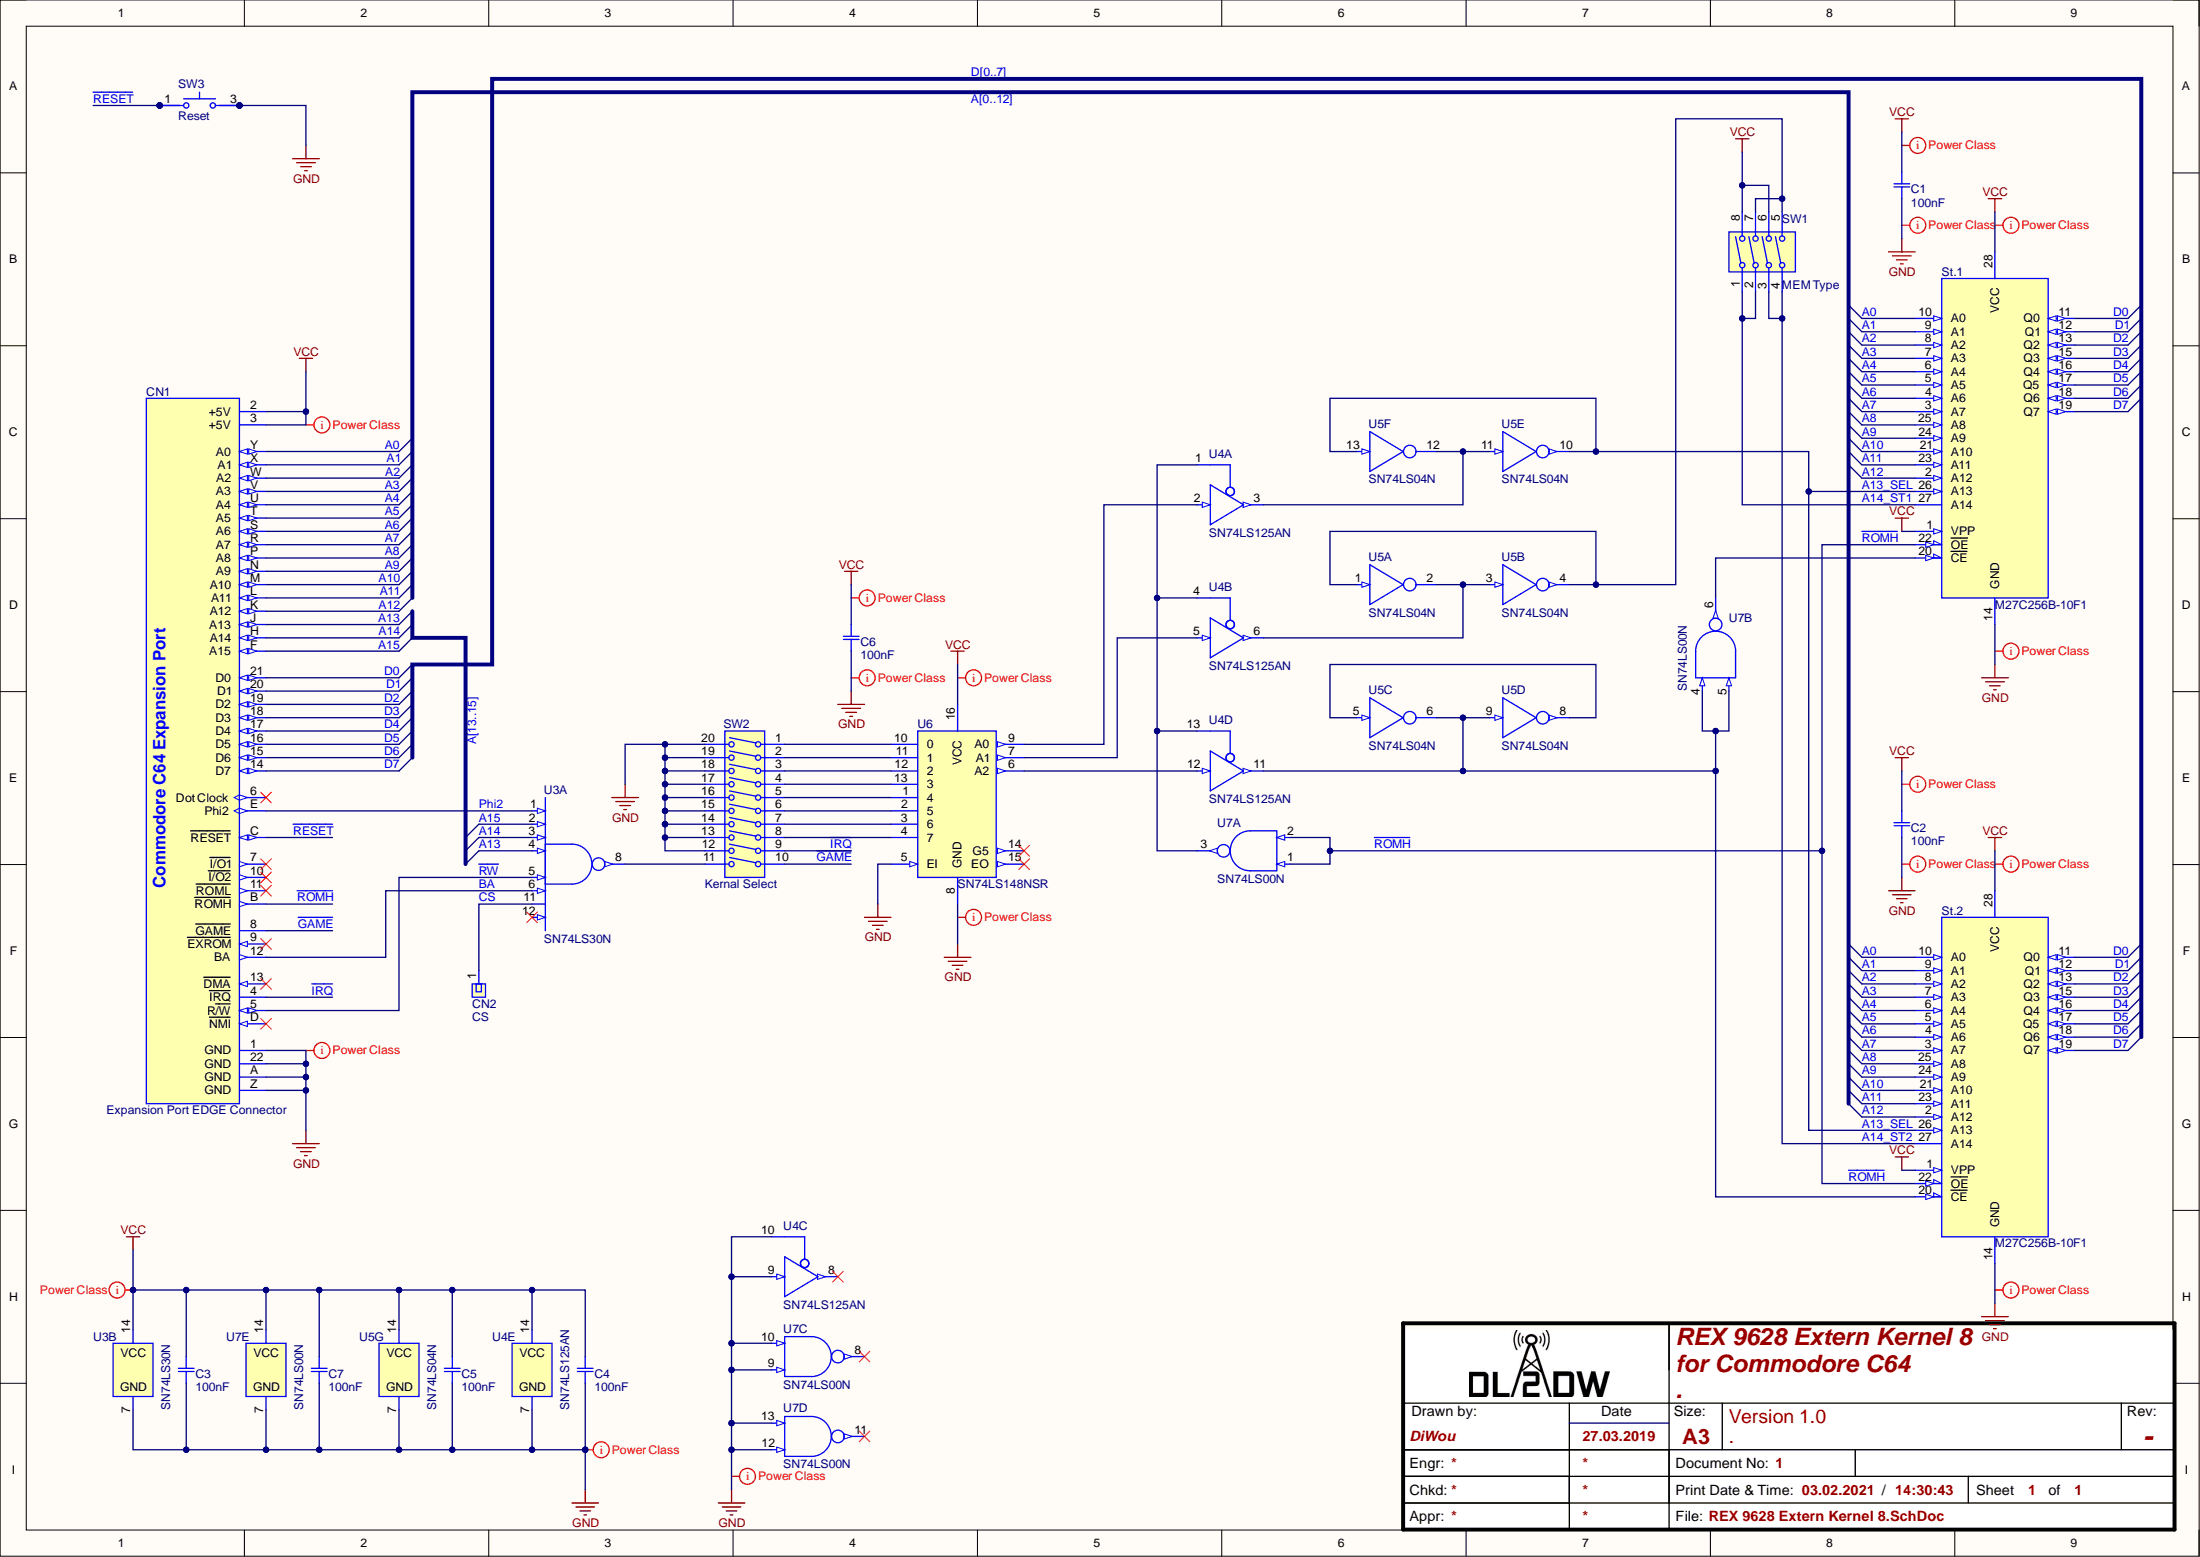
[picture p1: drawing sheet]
# Altium project REX 9628 Extern Kernel 8.PrjPcb
1 sheet, 19 parts. Net scope: global (net labels, ports and power ports of the same name join across sheets).
Board file: REX 9628 Extern Kernel 8.PcbDoc

## Sheet REX 9628 Extern Kernel 8.SchDoc: REX 9628 Extern Kernel 8
size 420 x 297 mm; CompanyName: DL2DW; DrawnBy: DiWou; Organization: DL2DW; DocumentNumber: 1; Revision: -; SheetNumber: 1; SheetTotal: 1; DrawnDate: 27.03.2019; Title1: REX 9628 Extern Kernel 8; Title2: for Commodore C64; Title3: .; Desc1: Version 1.0; Desc2: .

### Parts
C1  100nF  [CAP Disc 100nF P2.54mm D5.5mm T3mm]
C2  100nF  [CAP Disc 100nF P2.54mm D5.5mm T3mm]
C3  100nF  [CAP Disc 100nF P2.54mm D5.5mm T3mm]
C4  100nF  [CAP Disc 100nF P2.54mm D5.5mm T3mm]
C5  100nF  [CAP Disc 100nF P2.54mm D5.5mm T3mm]
C6  100nF  [CAP Disc 100nF P2.54mm D5.5mm T3mm]
C7  100nF  [CAP Disc 100nF P2.54mm D5.5mm T3mm]
CN1  Expansion Port EDGE Connector  [C64 Expansion Port EDGE Connector]  (no BOM)
CN2  CS  [Pin Header 01x01 2.54mm Horizontal Male]
St.1  M27C256B-10F1  [DIP-28 W15.24mm EPROM with Socket]
St.2  M27C256B-10F1  [DIP-28 W15.24mm EPROM with Socket]
SW1  MEM Type  [DIP Switch x04]
SW2  Kernal Select  [DIP Switch x10]
SW3  Reset  [Push Button 12x12mm H8.50mm THT]
U3  SN74LS30N  [SN74LS30N with Socket]  (parts A,B of 2)
U4  SN74LS125AN  [SN74LS125AN with Socket]  (parts A,B,C,D,E of 5)
U5  SN74LS04N  [SN74LS04N with Socket]  (parts A,B,C,D,E,F,G of 7)
U6  SN74LS148NSR  [SN74LS148N with Socket]
U7  SN74LS00N  [SN74LS00N]  (parts A,B,C,D,E of 5)

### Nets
GND: C1.2 C2.2 C3.2 C4.2 C5.2 C6.2 C7.2 CN1.1(GND) CN1.22(GND) CN1.A(GND) CN1.Z(GND) St.1.14(GND) St.2.14(GND) SW2.12 SW2.13 SW2.14 SW2.15 SW2.16 SW2.17 SW2.18 SW2.19 SW2.20 SW3.3 SW3.4 U3.7(GND) U4.7(GND) U4.9(3A) U4.10(~{3G}) U5.7(GND) U6.5(EI) U6.8(GND) U7.7(GND) U7.9(3B) U7.10(3A) U7.12(4B) U7.13(4A)
VCC: C1.1 C2.1 C3.1 C4.1 C5.1 C6.1 C7.1 CN1.2(+5V) CN1.3(+5V) St.1.1(VPP) St.1.28(VCC) St.2.1(VPP) St.2.28(VCC) SW1.6 SW1.8 U3.14(VCC) U4.14(VCC) U5.14(VCC) U6.16(VCC) U7.14(VCC)
~{GAME}: CN1.8(~{GAME}) SW2.10
~{IRQ}: CN1.4(~{IRQ}) SW2.9
~{RESET}: CN1.C(~{RESET}) SW3.1 SW3.2
~{ROMH}: CN1.B(~{ROMH}) St.1.22(~{OE}) St.2.22(~{OE}) U7.1(1A) U7.2(1B)
A0: CN1.Y(A0) St.1.10(A0) St.2.10(A0)
A1: CN1.X(A1) St.1.9(A1) St.2.9(A1)
A2: CN1.W(A2) St.1.8(A2) St.2.8(A2)
A3: CN1.V(A3) St.1.7(A3) St.2.7(A3)
A4: CN1.U(A4) St.1.6(A4) St.2.6(A4)
A5: CN1.T(A5) St.1.5(A5) St.2.5(A5)
A6: CN1.S(A6) St.1.4(A6) St.2.4(A6)
A7: CN1.R(A7) St.1.3(A7) St.2.3(A7)
A8: CN1.P(A8) St.1.25(A8) St.2.25(A8)
A9: CN1.N(A9) St.1.24(A9) St.2.24(A9)
A10: CN1.M(A10) St.1.21(A10) St.2.21(A10)
A11: CN1.L(A11) St.1.23(A11) St.2.23(A11)
A12: CN1.K(A12) St.1.2(A12) St.2.2(A12)
A13: CN1.J(A13) U3.4(D)
A13_SEL: St.1.26(A13) St.2.26(A13) U5.10(5Y) U5.13(6A)
A14: CN1.H(A14) U3.3(C)
A14_ST1: St.1.27(A14) SW1.1 SW1.2
A14_ST2: St.2.27(A14) SW1.3 SW1.4
A15: CN1.F(A15) U3.2(B)
BA: CN1.12(BA) U3.6(F)
CS: CN2.1 U3.11(F)
D0: CN1.21(D0) St.1.11(Q0) St.2.11(Q0)
D1: CN1.20(D1) St.1.12(Q1) St.2.12(Q1)
D2: CN1.19(D2) St.1.13(Q2) St.2.13(Q2)
D3: CN1.18(D3) St.1.15(Q3) St.2.15(Q3)
D4: CN1.17(D4) St.1.16(Q4) St.2.16(Q4)
D5: CN1.16(D5) St.1.17(Q5) St.2.17(Q5)
D6: CN1.15(D6) St.1.18(Q6) St.2.18(Q6)
D7: CN1.14(D7) St.1.19(Q7) St.2.19(Q7)
Phi2: CN1.E(Phi2) U3.1(A)
~{RW}: CN1.5(R~{/W}) U3.5(E)
NetSt.1_20: St.1.20(~{CE}) U7.6(2Y)
NetSt.2_20: St.2.20(~{CE}) U4.11(4Y) U5.6(3Y) U5.9(4A) U7.4(2A) U7.5(2B)
NetSW1_5: SW1.5 SW1.7 U5.1(1A) U5.4(2Y)
NetSW2_1: SW2.1 U6.10(0)
NetSW2_2: SW2.2 U6.11(1)
NetSW2_3: SW2.3 U6.12(2)
NetSW2_4: SW2.4 U6.13(3)
NetSW2_5: SW2.5 U6.1(4)
NetSW2_6: SW2.6 U6.2(5)
NetSW2_7: SW2.7 U6.3(6)
NetSW2_8: SW2.8 U6.4(7)
NetSW2_11: SW2.11 U3.8(1Y)
NetU4_1: U4.1(~{1G}) U4.4(~{2G}) U4.13(~{4G}) U7.3(1Y)
NetU4_2: U4.2(1A) U6.9(A0)
NetU4_3: U4.3(1Y) U5.11(5A) U5.12(6Y)
NetU4_5: U4.5(2A) U6.7(A1)
NetU4_6: U4.6(2Y) U5.2(1Y) U5.3(2A)
NetU4_12: U4.12(4A) U6.6(A2)
NetU5_5: U5.5(3A) U5.8(4Y)

Not connected (* = marked no-connect by the designer): CN1 6(Dot_Clock)* 7(~{I/O1})* 9(~{EXROM})* 10(~{I/O2})* 11(~{ROML})* 13(~{DMA})* D(~{NMI})*; U3 9(N/C) 10(N/C) 12(H)* 13(N/C); U4 8(3Y)*; U6 14(G5)* 15(EO)*; U7 8(3Y)* 11(4Y)*

### Buses and harness runs
bus A[0..12]
bus A[13..15]
bus D[0..7]

### Layout directives
net class Power: GND, VCC
